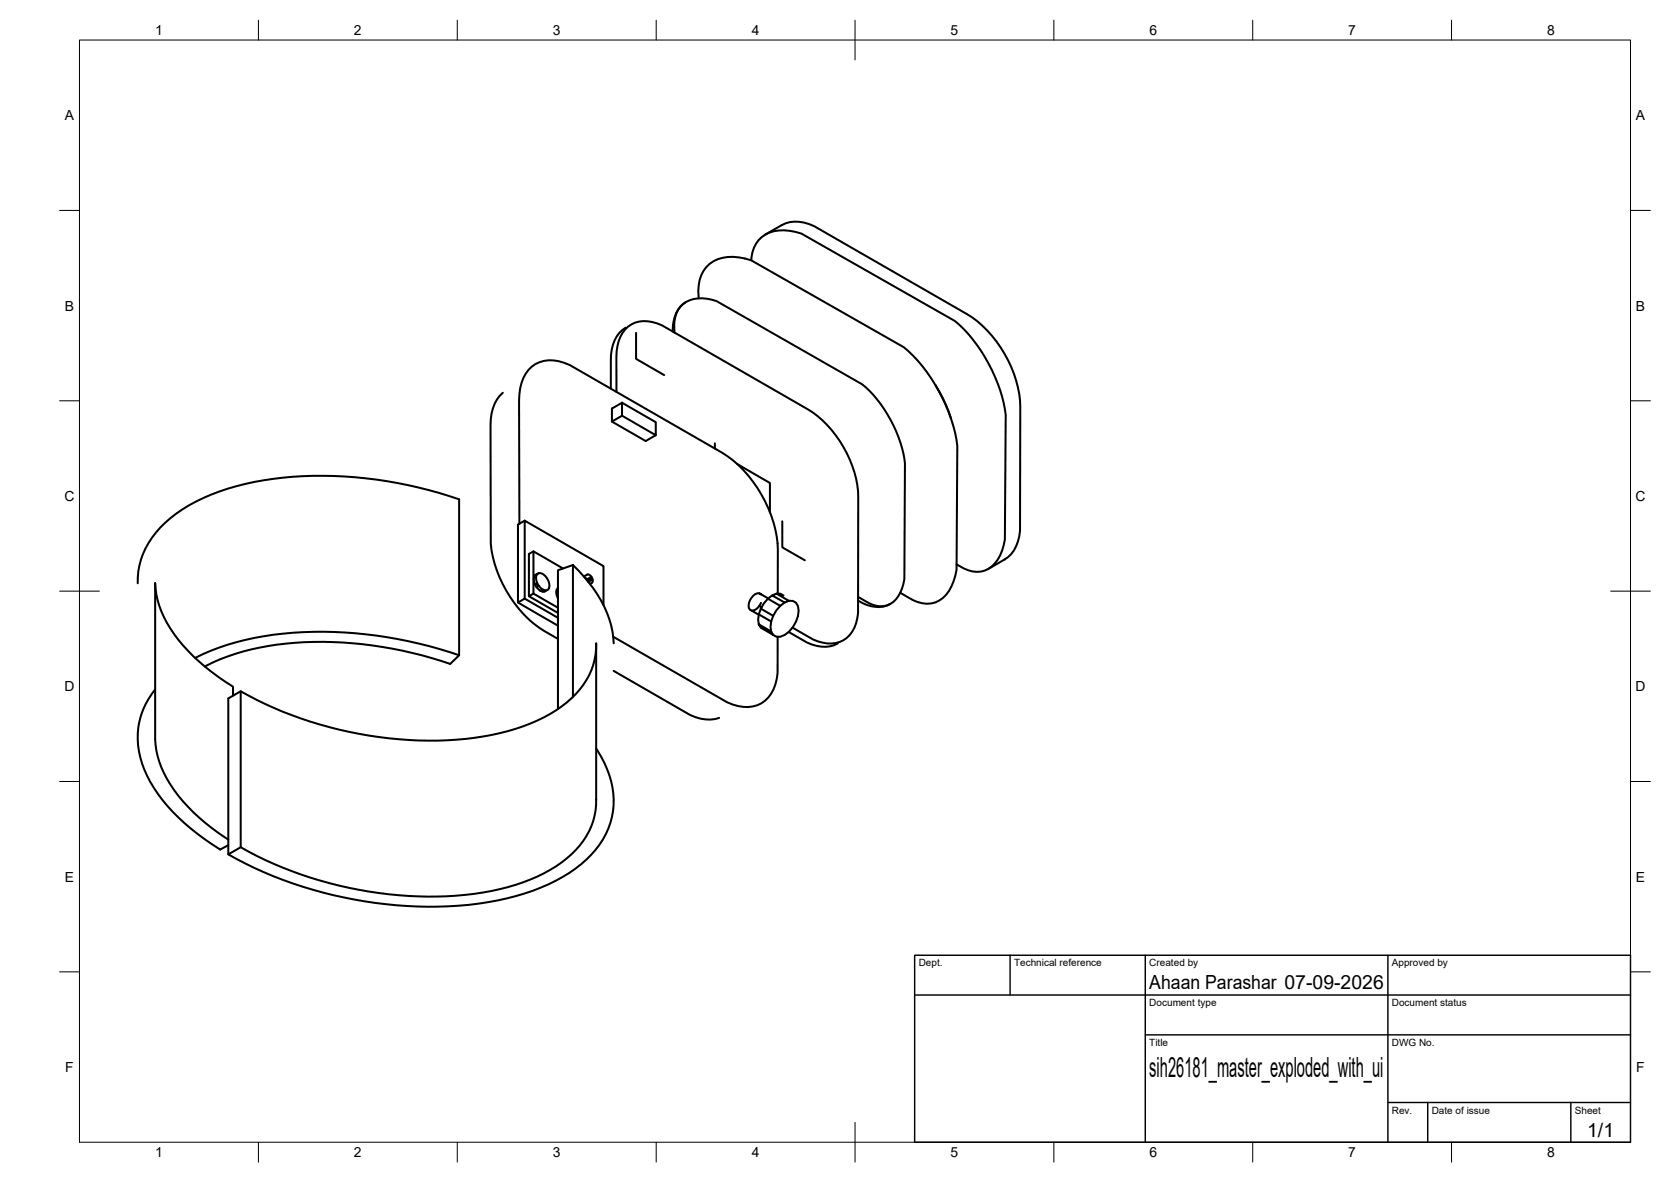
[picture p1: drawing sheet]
<svg xmlns="http://www.w3.org/2000/svg" width="420mm" height="297mm" viewBox="0 0 420 297" stroke-linecap="round" stroke-linejoin="round" font-family="sans-serif">
<!-- layer: Visible -->
<g fill="none" stroke="#000" stroke-width=".51">
<path d="M192.5 58.9a21.1 21.1 0 0 1 6.1-3.1 10 10 0 0 1 6.1 1l38.4 22.1a29.7 29.7 0 0 1 13.4 23.3v31.2a9.1 9.1 0 0 1-5.9 8.4l-2.1 1.2M172.4 75.9a7.9 7.9 0 0 0-3.3 7.4M175.7 75a9.2 9.2 0 0 1 3.7-9.3 11.9 11.9 0 0 1 9.5-.3l38.3 21.9a41.3 41.3 0 0 1 13.5 24.8l-.2 31.1a10.9 10.9 0 0 1-4.4 7.7 7.5 7.5 0 0 1-7.7-.7l-2-1.2M188.9 65.4a7.4 7.4 0 0 1 8.3-7.5l2.8 .4 1.5 .4 38.6 22a39.5 39.5 0 0 1 12.8 23.6l-.2 31.3a10.2 10.2 0 0 1-4.2 7.4 6.7 6.7 0 0 1-7.3-.8l-.7-.4M126.4 98.7a10 10 0 0 0-3.1 8.2l.1 29.8a30.4 30.4 0 0 0 16.9 23.9M155 98.5v-8.7a9 9 0 0 1 3.7-8.3 8.1 8.1 0 0 1 7.8 .3l36.6 21a28.1 28.1 0 0 1 12.7 22.1v29.2a7.7 7.7 0 0 1-5.7 7.5 9 9 0 0 1-5.8-1l-5-2.9M157.3 82.3a8.9 8.9 0 0 0-3.7 8.3v7.1M159.9 83.7v6.5l7.1 4.1M169.6 83.6a8 8 0 0 1 2.2-7.2 8.8 8.8 0 0 1 8.3-.7l36.7 20.9a32.4 32.4 0 0 1 10.7 19.9l-.1 29a7.6 7.6 0 0 1-4.3 6.6 6.2 6.2 0 0 1-5.4-1l-1.9-1.1M235.2 96.7l.9 1.6a32.8 32.8 0 0 1 3 6.8M156.4 101.2l-2.5 1.5v3.2l8.4 4.9 2.6-1.4M156.4 101.2l8.5 4.9v3.3l-8.5-4.9z"/>
<path d="M156.4 104.5l-2.5 1.4M179.7 111.4v1.3M185.4 116.6l8.2 4.8v7.4M130.6 131.6l-.1-31a10 10 0 0 1 4.2-9.1 9 9 0 0 1 8.6 .2l38.1 22a31.3 31.3 0 0 1 14.2 24.5v11M131.9 130.8l-1.7 1v19.6l10.1 5.8M134.1 138.6l-1.1 .6v10.6l7.3 4.2M196.7 131v6.5l5.7 3.3M34.6 146.6a20.3 20.3 0 0 1 8.3-16.4 49.7 49.7 0 0 1 23.4-9.5 102.9 102.9 0 0 1 49.1 4.8v39.2a102.5 102.5 0 0 0-51.5-4.4 56.1 56.1 0 0 0-14.8 5M130.2 151.4l1.7-1v-19.6l19.8 11.5v9.8M131.9 150.4l8.4 4.9M134.1 149.2l6.2 3.5M134.5 144.6a2.21 2.21 0 0 0 0 2.3l.6-.3 .4 .6-.6 .3-.4-.6"/>
<path d="M134.9 147.5l1 1a.7 .7 0 0 1 1.1-.1 .74 .74 0 0 1-1.1 .1M135.1 144.3a2.2 2.2 0 0 0 0 2.3M135.5 144l-1 .6 .4-.2a1.33 1.33 0 0 1 2.1 .2 2.92 2.92 0 0 1 .8 3.5l-.9 .6h-.5M135.5 147.2l1 1M137 148.4h.5M140.3 147.8a2.02 2.02 0 0 0 0 2.5M141.6 142.9l-7.5-4.3v10.6l-1.1 .6M144.1 142a32.2 32.2 0 0 1 9.9 16.6l.3 3.1M144.1 142v33.1M144.1 142l-3.8 1.3v34.9M146.8 144.9l1.1-.5 .8 .5M147 145.1l.6 .5"/>
<path d="M147.9 146.2l1.1-.6a.83 .83 0 0 1-.7 1.1M148.9 145.3l-.2-.4-1.1 .7 .2 .3M149 145.6l-.1-.3-1.1 .6v.2M190.8 154.4l-.2 1.4 .2 1.1 3.1 1.8 .5 .9-3.1-1.8-.5-.9M190.9 149.1a2.98 2.98 0 0 0-2.3 4.1l2.2 1.3M191.3 149.4l-.4-.3 2.3 1.3M191.3 151.5l-.4 .8M191.5 152.6l-.6-.3a2.19 2.19 0 0 1-2 1.1M193.1 150.5l-1 1.1-.8 1.4 3.1 1.8-.5 1.4-3.1-1.8 .5-1.4M193.9 156.2l-.2 1.4 .2 1.1M194.2 149.6l-1.1 .9 3.1 1.8 1.1-.9M195.3 149.2l-1.1 .4 3.1 1.8 1.1-.4-3.1-1.8h.9l.8 .5"/>
<path d="M196.2 152.3l-1 1.1-.8 1.4M198.3 158.8l4.6 2.7a8.5 8.5 0 0 0 7.8 .2M198.4 151a2.08 2.08 0 0 1 2.4 2.5 7.3 7.3 0 0 1-4.6 6.5h-1l-.8-.4M215.8 150.9a7.9 7.9 0 0 0 8 .9M39 173.3a19.4 19.4 0 0 0-2 21.7 45.7 45.7 0 0 0 16.4 17.2l2 1.3 2-1.1M58.6 174.8v-2.2a45.4 45.4 0 0 1-17.4-17.5 20.7 20.7 0 0 1-2.2-8.6v32.7a49 49 0 0 0 .6 10.8 34 34 0 0 0 12 16.8l5.8 4.2M60.5 173.7v39.2a97.4 97.4 0 0 0 60.9 11.4 44.5 44.5 0 0 0 21.1-8.5 18.6 18.6 0 0 0 7.4-16.2v-37.9a18.3 18.3 0 0 1-7.4 14.9 44.8 44.8 0 0 1-21.1 8.5 97.6 97.6 0 0 1-60.9-11.4l-3.1 1.8v39.2a104.1 104.1 0 0 0 65.3 12 50 50 0 0 0 23.4-9.5 19.9 19.9 0 0 0 7.9-19.4 26.2 26.2 0 0 0-4.1-9.7M115.4 164.7l-2.2 2.1a95.3 95.3 0 0 0-47.9-4.1 49.7 49.7 0 0 0-13.8 4.8M154.2 160l28.6 16.5a8.5 8.5 0 0 0 10.4-1.2 10.5 10.5 0 0 0 2.3-6.2v-9.1M154.3 168.6l19.2 11.1a9.7 9.7 0 0 0 7.3 .7M60.5 212.9l-3.1 1.8"/>
</g>
<!-- layer: BORDER -->
<g fill="none" stroke="#000" stroke-width=".25">
<path d="M20 10.1h390v276.9h-390zM65 5.1v5M115 5.1v5M165 5.1v5M215 5.1v10M265 5.1v5M315 5.1v5M365 5.1v5M15 52.9h5M410 52.9h5M15 100.7h5M410 100.7h5"/>
<path d="M15 148.6h10M405 148.6h10M15 196.4h5M410 196.4h5M15 244.2h5M410 244.2h5M65 287v5M115 287v5M165 287v5M215 282.1v9.9M265 287v5M315 287v5"/>
<path d="M365 287v5"/>
</g>
<!-- layer: TITLEBLOCK -->
<path d="M230 240.1h180v46.9h-180zM230 250h180M254 240.1v9.9M288 240.1v46.9M349 240.1v46.9M288 260.1h122M349 277.1h61M359 277.1v9.9M395 277.1v9.9" fill="none" stroke="#000" stroke-width=".36"/>
<text font-size="7" x="289" y="270.6">sih26181_master_exploded_with_ui</text>
<g font-size="4.9">
<text x="289" y="248.5">Ahaan Parashar 07-09-2026</text>
<text x="399.1" y="285.7">1/1</text>
</g>
<g font-size="3.5">
<text x="39" y="8.8">1</text>
<text x="89" y="8.8">2</text>
<text x="139" y="8.8">3</text>
<text x="189" y="8.8">4</text>
<text x="239" y="8.8">5</text>
<text x="289" y="8.8">6</text>
<text x="339" y="8.8">7</text>
<text x="389" y="8.8">8</text>
<text x="16.3" y="30.2">A</text>
<text x="411.3" y="30.2">A</text>
<text x="16.3" y="78">B</text>
<text x="411.3" y="78">B</text>
<text x="16.2" y="125.9">C</text>
<text x="411.2" y="125.9">C</text>
<text x="16.2" y="173.7">D</text>
<text x="411.2" y="173.7">D</text>
<text x="16.3" y="221.6">E</text>
<text x="411.3" y="221.6">E</text>
<text x="16.4" y="269.4">F</text>
<text x="411.4" y="269.4">F</text>
<text x="39" y="290.8">1</text>
<text x="89" y="290.8">2</text>
<text x="139" y="290.8">3</text>
<text x="189" y="290.8">4</text>
<text x="239" y="290.8">5</text>
<text x="289" y="290.8">6</text>
<text x="339" y="290.8">7</text>
<text x="389" y="290.8">8</text>
</g>
<g font-size="2.5">
<text x="231" y="242.9">Dept.</text>
<text x="255" y="242.9">Technical reference</text>
<text x="289" y="242.9">Created by</text>
<text x="350" y="242.9">Approved by</text>
<text x="289" y="252.8">Document type</text>
<text x="350" y="252.8">Document status</text>
<text x="289" y="262.9">Title</text>
<text x="350" y="262.9">DWG No.</text>
<text x="350" y="279.9">Rev.</text>
<text x="360" y="279.9">Date of issue</text>
<text x="396" y="279.9">Sheet</text>
</g>
</svg>
